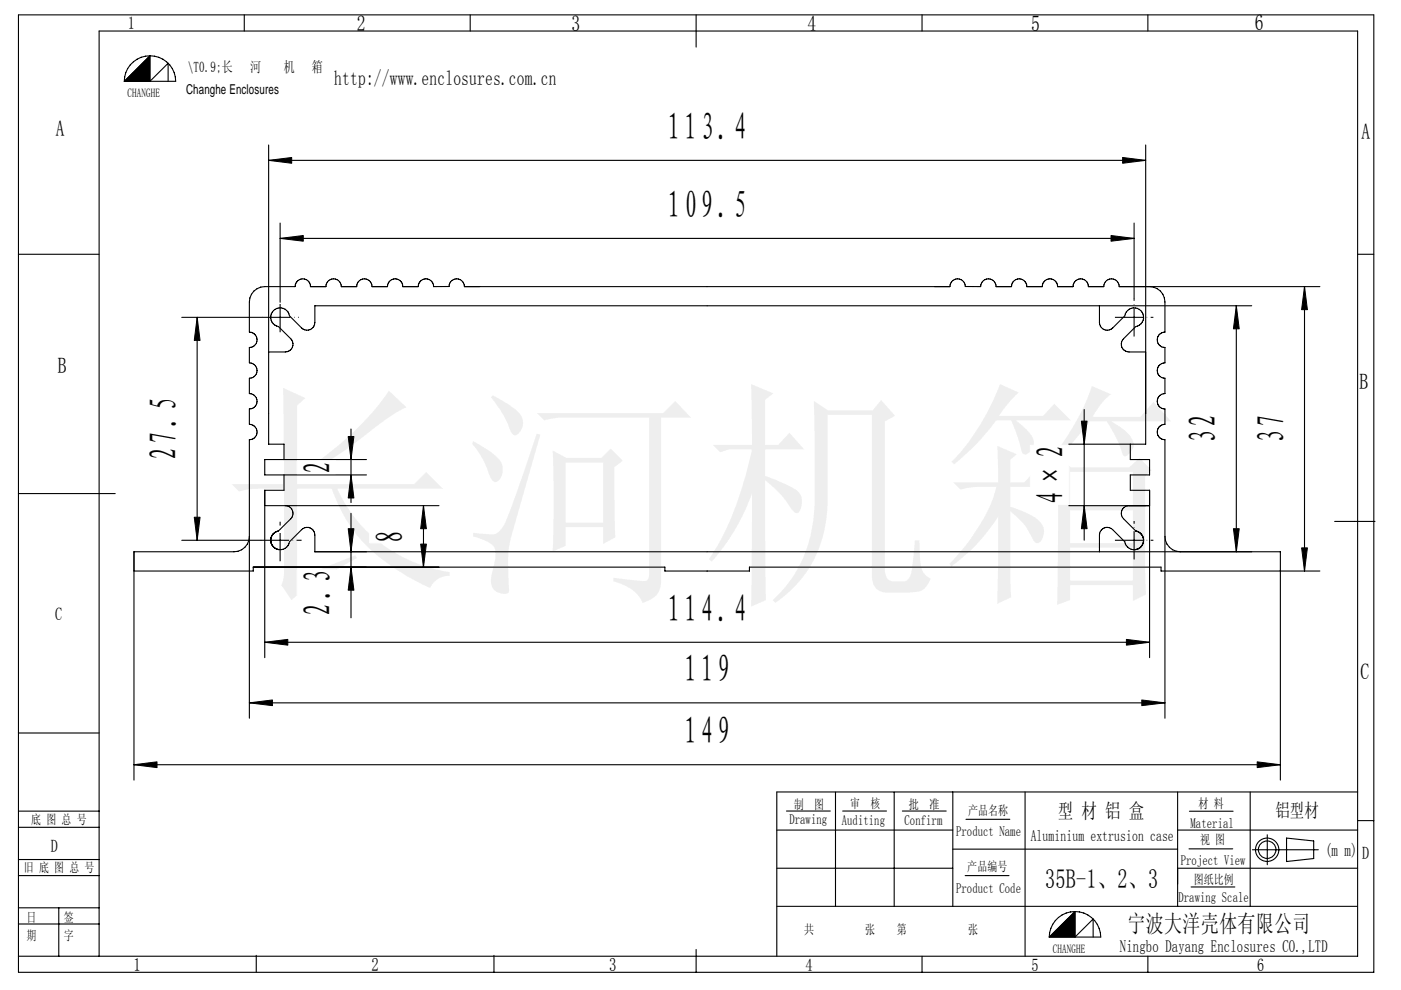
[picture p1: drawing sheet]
<svg xmlns="http://www.w3.org/2000/svg" width="297mm" height="210mm" viewBox="0 0 297 210" stroke-linecap="round" stroke-linejoin="round" font-family="sans-serif">
<g fill="none" stroke="#000" stroke-width=".23">
<path d="M3.9 3.2h287.4v203h-287.4zM31.8 11.8a5.4 5.4 0 0 1 5.5 5.5h-11M31.8 11.8a5.4 5.4 0 0 0-5.5 5.5M31.8 11.8v5.5l3.8-3.9v3.9M31.8 11.8l-5.5 5.5M51.8 3.2v3.4M99.7 3.2v3.4M147.6 3.2v6.8M195.5 3.2v3.4M243.4 3.2v3.4M57 30.8v63.4h3.2v3.3h-4.1v3.2h4.1v3.3h-4.1v35.5M57 34h185.9"/>
<path d="M242.9 30.8v63.4h-16.3M3.9 53.9h17.1M59.4 47.3v16.8M59.4 50.6h181.1M240.5 47.3v15.9M287.8 53.9h3.5M38.5 67.3h17.1M41.8 67.3v47.3M233.1 64.9v3.5a1.65 1.65 0 0 0 1 1.5 1.65 1.65 0 0 0 1.8-.3l2.6-2.6a2 2 0 0 1 3.4-1.1 2 2 0 0 1-1.1 3.4l-2.6 2.6a1.64 1.64 0 0 0-.3 1.7 1.64 1.64 0 0 0 1.5 1.1h3.5M243.7 60.8a3.3 3.3 0 0 1 3.3 3.3v6.3a1.63 1.63 0 0 0-1.6 1.7 1.63 1.63 0 0 0 1.6 1.6v3.3a1.63 1.63 0 0 0-1.6 1.6 1.63 1.63 0 0 0 1.6 1.6v3.3a1.63 1.63 0 0 0-1.6 1.6 1.63 1.63 0 0 0 1.6 1.6v3.3a1.63 1.63 0 0 0-1.6 1.6 1.63 1.63 0 0 0 1.6 1.7v59M262.1 64.9v52.1M265.4 64.9h-198.6v3.5a1.65 1.65 0 0 1-1.1 1.5 1.65 1.65 0 0 1-1.7-.3l-2.6-2.6a2.01 2.01 0 0 0-3.4-1.1 2.01 2.01 0 0 0 1.1 3.4l2.6 2.6a1.65 1.65 0 0 1 .3 1.7 1.65 1.65 0 0 1-1.5 1.1h-3.5"/>
<path d="M276.6 60.8v60.3M279.8 60.8h-42.5a1.64 1.64 0 0 0-1.6-1.7 1.64 1.64 0 0 0-1.7 1.7h-3.2a1.63 1.63 0 0 0-1.7-1.7 1.63 1.63 0 0 0-1.6 1.7h-3.3a1.63 1.63 0 0 0-1.6-1.7 1.63 1.63 0 0 0-1.6 1.7h-3.3a1.63 1.63 0 0 0-1.6-1.7 1.63 1.63 0 0 0-1.6 1.7h-3.3a1.64 1.64 0 0 0-1.6-1.7 1.64 1.64 0 0 0-1.7 1.7h-3.2a1.63 1.63 0 0 0-1.7-1.7 1.63 1.63 0 0 0-1.6 1.7h-102.9a1.63 1.63 0 0 0-1.7-1.7 1.63 1.63 0 0 0-1.6 1.7h-3.3a1.63 1.63 0 0 0-1.6-1.7 1.63 1.63 0 0 0-1.6 1.7h-3.3a1.63 1.63 0 0 0-1.6-1.7 1.63 1.63 0 0 0-1.7 1.7h-3.2a1.63 1.63 0 0 0-1.6-1.7 1.63 1.63 0 0 0-1.7 1.7h-3.2a1.63 1.63 0 0 0-1.7-1.7 1.63 1.63 0 0 0-1.6 1.7h-3.3a1.63 1.63 0 0 0-1.6-1.7 1.63 1.63 0 0 0-1.6 1.7h-6.5a3.3 3.3 0 0 0-3.2 3.3v6.3a1.63 1.63 0 0 1 1.6 1.7 1.63 1.63 0 0 1-1.6 1.6v3.3a1.63 1.63 0 0 1 1.6 1.6 1.63 1.63 0 0 1-1.6 1.6v3.3a1.63 1.63 0 0 1 1.6 1.6 1.63 1.63 0 0 1-1.6 1.6v3.3a1.63 1.63 0 0 1 1.6 1.6 1.63 1.63 0 0 1-1.6 1.7v59M74.4 91v15.6M229.9 86.9v27.7M239.6 94.2v3.3h4.1v3.2h-4.1v3.3h4.1v35.5M3.9 104.7h20.5M38.5 114.6h16.8M52.9 113.8a3.3 3.3 0 0 1-3.3 3.2h-21.2v48.5M56.1 107.3h37M58.6 112.8a2 2 0 0 0-1.2 2 2 2 0 0 0 1.7 1.8M58.6 112.7a2 2 0 0 0-.4 3.5 2 2 0 0 0 3.2-1.3l2.6-2.6a1.64 1.64 0 0 1 1.7-.3 1.64 1.64 0 0 1 1.1 1.5v3.5h204.7v48.5M60.5 107.3a1.63 1.63 0 0 1 1.5 1 1.63 1.63 0 0 1-.3 1.7l-2.6 2.6-.5 .2"/>
<path d="M89.8 107.3v13M226.6 107.3h17.1M239.4 107.3a1.62 1.62 0 0 0-1.6 .9 1.62 1.62 0 0 0 .4 1.8l2.6 2.6M240.8 112.6a2.01 2.01 0 0 1 1.1 3.4 2.01 2.01 0 0 1-3.4-1.1l-2.6-2.6a1.63 1.63 0 0 0-1.8-.3 1.63 1.63 0 0 0-1 1.5v3.5M240.8 112.6a2.01 2.01 0 0 1 1.7 2 2.01 2.01 0 0 1-1.7 2M247 113.8a3.3 3.3 0 0 0 3.2 3.2M283 110.6h8.5M28.4 121.1h25.3v-.8h87.3v.8h17.9v-.8h87.3v.8h33.6M56.1 136.2h187.6M3.9 155.5h17.1M52.9 149.1h194.1M3.9 175.5h17.1"/>
<path d="M3.9 172h17.1M28.4 162.2h243.1M164.7 176.1h37.3M166.7 172h9.3M177.1 168v24.2M178.7 172h9.3M189.6 168v24.2M191.3 172h9.3M202 168v24.2M204.8 173.8h9.3M217.3 168v34.8M249.7 168v24.2"/>
<path d="M249.7 176.1h38.1M252.2 172.1h9.2M265.1 168v24.2M268.7 177.1v6.3M272.8 177.8l5.7 .6v3.7l-5.7 .6zM287.8 174.1h3.5M287.8 168h-123.1v34.8M3.9 196h17.1M3.9 192.6h17.1M3.9 185.7h17.1M3.9 182.3h17.1M12.5 192.6v10.2"/>
<path d="M164.7 184.1h37.3M164.7 192.2h123M202 180.1h47.7M204.6 185.7h9.3M227.9 193.3a5.5 5.5 0 0 1 5.5 5.5h-10.9M227.9 193.3a5.4 5.4 0 0 0-5.4 5.5M227.9 193.3v5.5l3.9-3.9v3.9M227.9 193.3l-5.4 5.5M249.7 184.1h38.1M252.1 180h9.3M252.5 188.1h9.3M265.5 180.2h14"/>
<path d="M3.9 202.8h283.9v-196.2h-266.8v196.2M54.3 202.6v3.6M104.7 202.6v3.6M147.6 201.4v4.8M195.5 202.8v3.4M243.4 202.8v3.4"/>
<circle cx="268.7" cy="180.2" r="2.48"/>
<circle cx="268.7" cy="180.2" r="1.86"/>
</g>
<g fill="#000" stroke="#000" stroke-width=".21">
<path d="M26.3 17.3l5.5-5.5v5.5zM57 34l4.8-.6v1.2zM238 33.4l4.9 .6-4.9 .6zM59.4 50.6l4.9-.6v1.2zM235.6 50l4.9 .6-4.9 .6zM41.8 67.3l.6 4.9h-1.2zM262.1 64.9l.6 4.8h-1.2zM276.6 60.8l.6 4.9h-1.2zM261.5 112.1h1.2l-.6 4.9zM276 116.2h1.2l-.6 4.9zM52.9 149.1l4.9-.6v1.2zM242.1 148.5l4.9 .6-4.9 .6z"/>
<path d="M28.4 162.2l4.9-.6v1.2zM266.5 161.6l5 .6-5 .6zM222.5 198.8l5.4-5.5v5.5z"/>
</g>
<path d="M55.6 67.3h7.7M59.4 70.5v-6.4M236.4 67.3h8.1M240.5 71.4v-8.2M55.3 114.6h8.6M59.4 119v-8.3M236.4 114.6h8.1M240.5 118.7v-8.2" fill="none" stroke="#000" stroke-width=".23" stroke-dasharray="6 .7 .1 .7" stroke-linecap="butt"/>
<g fill="#fff" stroke="#fff" stroke-width=".21">
<path d="M30.4 84.3h8.1v13.3h-8.1z" fill-rule="evenodd"/>
<path d="M141.5 39.1h16.9v8.2h-16.9z" fill-rule="evenodd"/>
<path d="M141.5 22.6h16.9v8.2h-16.9z" fill-rule="evenodd"/>
<path d="M145 150.8h9.8v8.1h-9.8z" fill-rule="evenodd"/>
<path d="M265.2 87.8h8.1v6.3h-8.1z" fill-rule="evenodd"/>
</g>
<text font-size="50.8" fill="#fff" x="46.9" y="123.1">长河机箱</text>
<g font-size="8.1">
<text x="141.5" y="29.6">113.4</text>
<text x="141.5" y="46.1">109.5</text>
<text x="257.8" y="94.1" transform="rotate(-90 257.8 94.1)">32</text>
<text x="272.3" y="94.1" transform="rotate(-90 272.3 94.1)">37</text>
<text x="37.5" y="97.6" transform="rotate(-90 37.5 97.6)">27.5</text>
<text x="70.1" y="100.5" transform="rotate(-90 70.1 100.5)">2</text>
<text x="225.6" y="107" transform="rotate(-90 225.6 107)">4×2</text>
<text x="85.5" y="115.1" transform="rotate(-90 85.5 115.1)">8</text>
<text x="70.1" y="130.6" transform="rotate(-90 70.1 130.6)">2.3</text>
<text x="141.5" y="131.8">114.4</text>
<text x="145" y="144.7">119</text>
<text x="145" y="157.8">149</text>
</g>
<text font-size="5.7" x="221.6" y="188.3">35B-1、2、3</text>
<text font-size="5.1" x="239.1" y="197.8">宁波大洋壳体有限公司</text>
<g font-size="4.7">
<text x="75.7" y="6.5">2</text>
<text x="121.2" y="6.5">3</text>
<text x="171.2" y="6.6">4</text>
<text x="218.6" y="6.5">5</text>
<text x="266" y="6.4">6</text>
<text x="11.9" y="28.9">A</text>
<text x="288.7" y="29.6">A</text>
<text x="12.3" y="79.1">B</text>
<text x="288.2" y="82.5">B</text>
<text x="288.5" y="144">C</text>
</g>
<text font-size="4.4" x="224.3" y="173.5">型 材 铝 盒</text>
<text font-size="4.3" x="70.9" y="18">http://www.enclosures.com.cn</text>
<text font-size="4.1" x="270.4" y="173.2">铝型材</text>
<g font-size="3.9">
<text x="28.3" y="205.9">1</text>
<text x="78.7" y="205.9">2</text>
<text x="129.2" y="205.9">3</text>
</g>
<g font-size="3.7">
<text x="27.1" y="6.2">1</text>
<text x="11.7" y="131.4">C</text>
<text x="10.7" y="180.7">D</text>
<text x="288.8" y="182.2">D</text>
<text x="170.8" y="205.9">4</text>
<text x="218.7" y="205.9">5</text>
<text x="266.6" y="205.9">6</text>
</g>
<g font-size="3.6">
<text x="280.9" y="181.5">(m m)</text>
<text x="237.4" y="202">Ningbo Dayang Enclosures CO.,LTD</text>
</g>
<text font-size="3.3" x="218.5" y="178.3">Aluminium extrusion case</text>
<g font-size="3.1">
<text x="39.9" y="15.3">\T0.9;长</text>
<text x="53" y="15.3">河</text>
<text x="60.2" y="15.3">机</text>
<text x="66.1" y="15.3">箱</text>
</g>
<g font-size="3">
<text x="167.4" y="174.8">Drawing</text>
<text x="178.5" y="175">Auditing</text>
<text x="191.8" y="175">Confirm</text>
<text x="202.7" y="177.3">Product Name</text>
<text x="252.4" y="175.6">Material</text>
<text x="250.3" y="183.5">Project View</text>
<text x="202.7" y="189.4">Product Code</text>
<text x="249.9" y="191.3">Drawing Scale</text>
</g>
<text font-size="2.9" x="39.5" y="19.8">Changhe Enclosures</text>
<g font-size="2.8">
<text x="168.3" y="171.5">制</text>
<text x="172.6" y="171.5">图</text>
<text x="180.3" y="171.5">审</text>
<text x="184.6" y="171.5">核</text>
<text x="192.7" y="171.5">批</text>
<text x="197" y="171.5">准</text>
<text x="205.2" y="172.9">产品名称</text>
<text x="254.1" y="171.3">材 料</text>
<text x="6.6" y="174.8">底 图 总 号</text>
<text x="254.4" y="179.1">视 图</text>
<text x="5.1" y="185">旧 底 图 总 号</text>
<text x="205.1" y="184.8">产品编号</text>
<text x="253.1" y="187.5">图纸比例</text>
<text x="5.6" y="195.5">日</text>
<text x="13.5" y="195.5">签</text>
<text x="5.6" y="199.4">期</text>
<text x="13.5" y="199.4">字</text>
<text x="170.5" y="198.2">共</text>
<text x="183.4" y="198.2">张</text>
<text x="190.1" y="198.1">第</text>
<text x="205.2" y="198.1">张</text>
</g>
<g font-size="2.6">
<text x="27" y="20.6">CHANGHE</text>
<text x="223.2" y="202.1">CHANGHE</text>
</g>
</svg>
